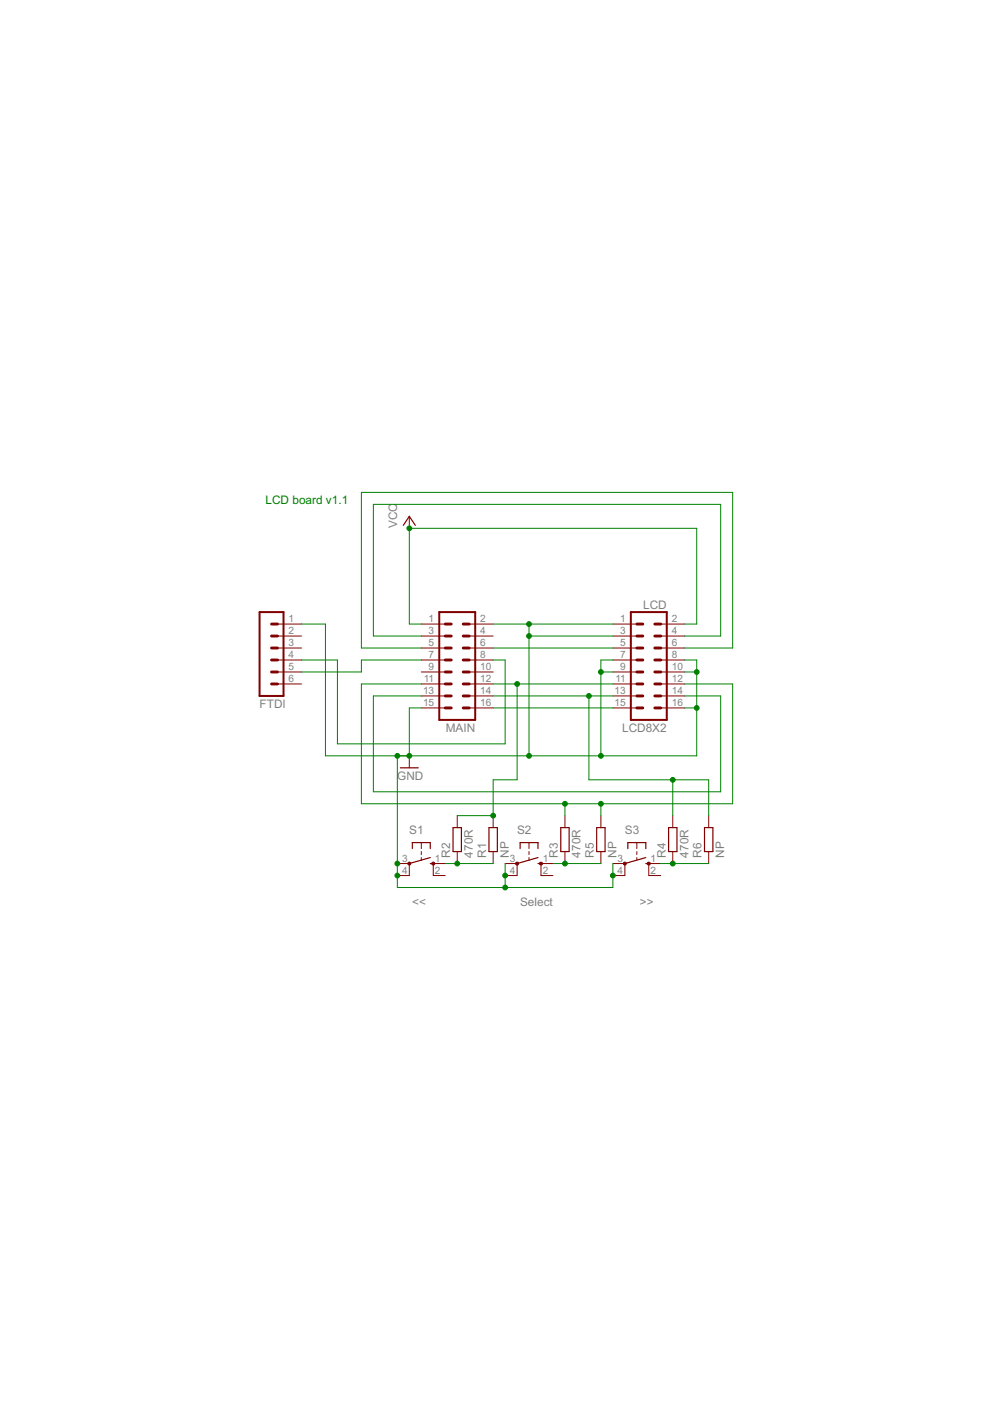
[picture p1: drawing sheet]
<?xml version="1.0" encoding="utf-8"?>
<!DOCTYPE eagle SYSTEM "eagle.dtd">
<eagle version="6.6.0">
<drawing>
<settings>
<setting alwaysvectorfont="no"/>
<setting verticaltext="up"/>
</settings>
<grid distance="0.1" unitdist="inch" unit="inch" style="lines" multiple="1" display="no" altdistance="0.01" altunitdist="inch" altunit="inch"/>
<schematic xreflabel="%F%N/%S.%C%R" xrefpart="/%S.%C%R">
<libraries>
<library name="con-lstb">
<symbols>
<symbol name="MA08-2">
<wire x1="3.81" y1="-10.16" x2="-3.81" y2="-10.16" width="0.4064" layer="94"/>
<wire x1="1.27" y1="-2.54" x2="2.54" y2="-2.54" width="0.6096" layer="94"/>
<wire x1="1.27" y1="-5.08" x2="2.54" y2="-5.08" width="0.6096" layer="94"/>
<wire x1="1.27" y1="-7.62" x2="2.54" y2="-7.62" width="0.6096" layer="94"/>
<wire x1="-2.54" y1="-2.54" x2="-1.27" y2="-2.54" width="0.6096" layer="94"/>
<wire x1="-2.54" y1="-5.08" x2="-1.27" y2="-5.08" width="0.6096" layer="94"/>
<wire x1="-2.54" y1="-7.62" x2="-1.27" y2="-7.62" width="0.6096" layer="94"/>
<wire x1="1.27" y1="2.54" x2="2.54" y2="2.54" width="0.6096" layer="94"/>
<wire x1="1.27" y1="0" x2="2.54" y2="0" width="0.6096" layer="94"/>
<wire x1="-2.54" y1="2.54" x2="-1.27" y2="2.54" width="0.6096" layer="94"/>
<wire x1="-2.54" y1="0" x2="-1.27" y2="0" width="0.6096" layer="94"/>
<wire x1="1.27" y1="10.16" x2="2.54" y2="10.16" width="0.6096" layer="94"/>
<wire x1="1.27" y1="7.62" x2="2.54" y2="7.62" width="0.6096" layer="94"/>
<wire x1="1.27" y1="5.08" x2="2.54" y2="5.08" width="0.6096" layer="94"/>
<wire x1="-2.54" y1="10.16" x2="-1.27" y2="10.16" width="0.6096" layer="94"/>
<wire x1="-2.54" y1="7.62" x2="-1.27" y2="7.62" width="0.6096" layer="94"/>
<wire x1="-2.54" y1="5.08" x2="-1.27" y2="5.08" width="0.6096" layer="94"/>
<wire x1="-3.81" y1="12.7" x2="-3.81" y2="-10.16" width="0.4064" layer="94"/>
<wire x1="3.81" y1="-10.16" x2="3.81" y2="12.7" width="0.4064" layer="94"/>
<wire x1="-3.81" y1="12.7" x2="3.81" y2="12.7" width="0.4064" layer="94"/>
<text x="-3.81" y="-12.7" size="1.778" layer="96">&gt;VALUE</text>
<text x="-3.81" y="13.462" size="1.778" layer="95">&gt;NAME</text>
<pin name="1" x="7.62" y="-7.62" visible="pad" length="middle" direction="pas" swaplevel="1" rot="R180"/>
<pin name="3" x="7.62" y="-5.08" visible="pad" length="middle" direction="pas" swaplevel="1" rot="R180"/>
<pin name="5" x="7.62" y="-2.54" visible="pad" length="middle" direction="pas" swaplevel="1" rot="R180"/>
<pin name="2" x="-7.62" y="-7.62" visible="pad" length="middle" direction="pas" swaplevel="1"/>
<pin name="4" x="-7.62" y="-5.08" visible="pad" length="middle" direction="pas" swaplevel="1"/>
<pin name="6" x="-7.62" y="-2.54" visible="pad" length="middle" direction="pas" swaplevel="1"/>
<pin name="7" x="7.62" y="0" visible="pad" length="middle" direction="pas" swaplevel="1" rot="R180"/>
<pin name="9" x="7.62" y="2.54" visible="pad" length="middle" direction="pas" swaplevel="1" rot="R180"/>
<pin name="8" x="-7.62" y="0" visible="pad" length="middle" direction="pas" swaplevel="1"/>
<pin name="10" x="-7.62" y="2.54" visible="pad" length="middle" direction="pas" swaplevel="1"/>
<pin name="11" x="7.62" y="5.08" visible="pad" length="middle" direction="pas" swaplevel="1" rot="R180"/>
<pin name="13" x="7.62" y="7.62" visible="pad" length="middle" direction="pas" swaplevel="1" rot="R180"/>
<pin name="15" x="7.62" y="10.16" visible="pad" length="middle" direction="pas" swaplevel="1" rot="R180"/>
<pin name="12" x="-7.62" y="5.08" visible="pad" length="middle" direction="pas" swaplevel="1"/>
<pin name="14" x="-7.62" y="7.62" visible="pad" length="middle" direction="pas" swaplevel="1"/>
<pin name="16" x="-7.62" y="10.16" visible="pad" length="middle" direction="pas" swaplevel="1"/>
</symbol>
<symbol name="MA06-1">
<wire x1="3.81" y1="-10.16" x2="-1.27" y2="-10.16" width="0.4064" layer="94"/>
<wire x1="1.27" y1="-2.54" x2="2.54" y2="-2.54" width="0.6096" layer="94"/>
<wire x1="1.27" y1="-5.08" x2="2.54" y2="-5.08" width="0.6096" layer="94"/>
<wire x1="1.27" y1="-7.62" x2="2.54" y2="-7.62" width="0.6096" layer="94"/>
<wire x1="1.27" y1="2.54" x2="2.54" y2="2.54" width="0.6096" layer="94"/>
<wire x1="1.27" y1="0" x2="2.54" y2="0" width="0.6096" layer="94"/>
<wire x1="1.27" y1="5.08" x2="2.54" y2="5.08" width="0.6096" layer="94"/>
<wire x1="-1.27" y1="7.62" x2="-1.27" y2="-10.16" width="0.4064" layer="94"/>
<wire x1="3.81" y1="-10.16" x2="3.81" y2="7.62" width="0.4064" layer="94"/>
<wire x1="-1.27" y1="7.62" x2="3.81" y2="7.62" width="0.4064" layer="94"/>
<text x="-1.27" y="-12.7" size="1.778" layer="96">&gt;VALUE</text>
<text x="-1.27" y="8.382" size="1.778" layer="95">&gt;NAME</text>
<pin name="1" x="7.62" y="-7.62" visible="pad" length="middle" direction="pas" swaplevel="1" rot="R180"/>
<pin name="2" x="7.62" y="-5.08" visible="pad" length="middle" direction="pas" swaplevel="1" rot="R180"/>
<pin name="3" x="7.62" y="-2.54" visible="pad" length="middle" direction="pas" swaplevel="1" rot="R180"/>
<pin name="4" x="7.62" y="0" visible="pad" length="middle" direction="pas" swaplevel="1" rot="R180"/>
<pin name="5" x="7.62" y="2.54" visible="pad" length="middle" direction="pas" swaplevel="1" rot="R180"/>
<pin name="6" x="7.62" y="5.08" visible="pad" length="middle" direction="pas" swaplevel="1" rot="R180"/>
</symbol>
</symbols>
<devicesets>
<deviceset name="MA08-2" prefix="SV" uservalue="yes">
<gates>
<gate name="G$1" symbol="MA08-2" x="0" y="0"/>
</gates>
<devices>
<device name="" package="MA08-2">
<connects>
<connect gate="G$1" pin="1" pad="1"/>
<connect gate="G$1" pin="10" pad="10"/>
<connect gate="G$1" pin="11" pad="11"/>
<connect gate="G$1" pin="12" pad="12"/>
<connect gate="G$1" pin="13" pad="13"/>
<connect gate="G$1" pin="14" pad="14"/>
<connect gate="G$1" pin="15" pad="15"/>
<connect gate="G$1" pin="16" pad="16"/>
<connect gate="G$1" pin="2" pad="2"/>
<connect gate="G$1" pin="3" pad="3"/>
<connect gate="G$1" pin="4" pad="4"/>
<connect gate="G$1" pin="5" pad="5"/>
<connect gate="G$1" pin="6" pad="6"/>
<connect gate="G$1" pin="7" pad="7"/>
<connect gate="G$1" pin="8" pad="8"/>
<connect gate="G$1" pin="9" pad="9"/>
</connects>
<technologies>
<technology name="">
<attribute name="MF" value="" constant="no"/>
<attribute name="MPN" value="" constant="no"/>
<attribute name="OC_FARNELL" value="unknown" constant="no"/>
<attribute name="OC_NEWARK" value="unknown" constant="no"/>
</technology>
</technologies>
</device>
</devices>
</deviceset>
<deviceset name="MA06-1" prefix="SV" uservalue="yes">
<gates>
<gate name="1" symbol="MA06-1" x="0" y="0"/>
</gates>
<devices>
<device name="" package="MA06-1">
<connects>
<connect gate="1" pin="1" pad="1"/>
<connect gate="1" pin="2" pad="2"/>
<connect gate="1" pin="3" pad="3"/>
<connect gate="1" pin="4" pad="4"/>
<connect gate="1" pin="5" pad="5"/>
<connect gate="1" pin="6" pad="6"/>
</connects>
<technologies>
<technology name="">
<attribute name="MF" value="" constant="no"/>
<attribute name="MPN" value="" constant="no"/>
<attribute name="OC_FARNELL" value="unknown" constant="no"/>
<attribute name="OC_NEWARK" value="unknown" constant="no"/>
</technology>
</technologies>
</device>
</devices>
</deviceset>
</devicesets>
</library>
<library name="supply1">
<symbols>
<symbol name="VCC">
<wire x1="1.27" y1="-1.905" x2="0" y2="0" width="0.254" layer="94"/>
<wire x1="0" y1="0" x2="-1.27" y2="-1.905" width="0.254" layer="94"/>
<text x="-2.54" y="-2.54" size="1.778" layer="96" rot="R90">&gt;VALUE</text>
<pin name="VCC" x="0" y="-2.54" visible="off" length="short" direction="sup" rot="R90"/>
</symbol>
<symbol name="GND">
<wire x1="-1.905" y1="0" x2="1.905" y2="0" width="0.254" layer="94"/>
<text x="-2.54" y="-2.54" size="1.778" layer="96">&gt;VALUE</text>
<pin name="GND" x="0" y="2.54" visible="off" length="short" direction="sup" rot="R270"/>
</symbol>
</symbols>
<devicesets>
<deviceset name="VCC" prefix="P+">
<gates>
<gate name="VCC" symbol="VCC" x="0" y="0"/>
</gates>
<devices>
<device name="">
<technologies>
<technology name=""/>
</technologies>
</device>
</devices>
</deviceset>
<deviceset name="GND" prefix="GND">
<gates>
<gate name="1" symbol="GND" x="0" y="0"/>
</gates>
<devices>
<device name="">
<technologies>
<technology name=""/>
</technologies>
</device>
</devices>
</deviceset>
</devicesets>
</library>
<library name="switch-omron">
<symbols>
<symbol name="TS2">
<wire x1="0" y1="1.905" x2="0" y2="2.54" width="0.254" layer="94"/>
<wire x1="-4.445" y1="1.905" x2="-3.175" y2="1.905" width="0.254" layer="94"/>
<wire x1="-4.445" y1="-1.905" x2="-3.175" y2="-1.905" width="0.254" layer="94"/>
<wire x1="-4.445" y1="1.905" x2="-4.445" y2="0" width="0.254" layer="94"/>
<wire x1="-4.445" y1="0" x2="-4.445" y2="-1.905" width="0.254" layer="94"/>
<wire x1="-2.54" y1="0" x2="-1.905" y2="0" width="0.1524" layer="94"/>
<wire x1="-1.27" y1="0" x2="-0.635" y2="0" width="0.1524" layer="94"/>
<wire x1="-4.445" y1="0" x2="-3.175" y2="0" width="0.1524" layer="94"/>
<wire x1="2.54" y1="2.54" x2="0" y2="2.54" width="0.1524" layer="94"/>
<wire x1="2.54" y1="-2.54" x2="0" y2="-2.54" width="0.1524" layer="94"/>
<wire x1="0" y1="-2.54" x2="-1.27" y2="1.905" width="0.254" layer="94"/>
<circle x="0" y="-2.54" radius="0.127" width="0.4064" layer="94"/>
<circle x="0" y="2.54" radius="0.127" width="0.4064" layer="94"/>
<text x="-6.35" y="-2.54" size="1.778" layer="95" rot="R90">&gt;NAME</text>
<text x="-3.81" y="3.175" size="1.778" layer="96" rot="R90">&gt;VALUE</text>
<pin name="P" x="0" y="-5.08" visible="pad" length="short" direction="pas" swaplevel="2" rot="R90"/>
<pin name="S" x="0" y="5.08" visible="pad" length="short" direction="pas" swaplevel="1" rot="R270"/>
<pin name="S1" x="2.54" y="5.08" visible="pad" length="short" direction="pas" swaplevel="1" rot="R270"/>
<pin name="P1" x="2.54" y="-5.08" visible="pad" length="short" direction="pas" swaplevel="2" rot="R90"/>
</symbol>
</symbols>
<devicesets>
<deviceset name="10-XX" prefix="S" uservalue="yes">
<gates>
<gate name="1" symbol="TS2" x="0" y="0"/>
</gates>
<devices>
<device name="" package="B3F-10XX">
<connects>
<connect gate="1" pin="P" pad="3"/>
<connect gate="1" pin="P1" pad="4"/>
<connect gate="1" pin="S" pad="1"/>
<connect gate="1" pin="S1" pad="2"/>
</connects>
<technologies>
<technology name="">
<attribute name="MF" value="" constant="no"/>
<attribute name="MPN" value="B3F-1000" constant="no"/>
<attribute name="OC_FARNELL" value="176432" constant="no"/>
<attribute name="OC_NEWARK" value="36M3542" constant="no"/>
</technology>
</technologies>
</device>
</devices>
</deviceset>
</devicesets>
</library>
<library name="resistor">
<symbols>
<symbol name="R-EU">
<wire x1="-2.54" y1="-0.889" x2="2.54" y2="-0.889" width="0.254" layer="94"/>
<wire x1="2.54" y1="0.889" x2="-2.54" y2="0.889" width="0.254" layer="94"/>
<wire x1="2.54" y1="-0.889" x2="2.54" y2="0.889" width="0.254" layer="94"/>
<wire x1="-2.54" y1="-0.889" x2="-2.54" y2="0.889" width="0.254" layer="94"/>
<text x="-3.81" y="1.4986" size="1.778" layer="95">&gt;NAME</text>
<text x="-3.81" y="-3.302" size="1.778" layer="96">&gt;VALUE</text>
<pin name="2" x="5.08" y="0" visible="off" length="short" direction="pas" swaplevel="1" rot="R180"/>
<pin name="1" x="-5.08" y="0" visible="off" length="short" direction="pas" swaplevel="1"/>
</symbol>
</symbols>
<devicesets>
<deviceset name="R-EU_" prefix="R" uservalue="yes">
<gates>
<gate name="G$1" symbol="R-EU" x="0" y="0"/>
</gates>
<devices>
<device name="R0402" package="R0402">
<connects>
<connect gate="G$1" pin="1" pad="1"/>
<connect gate="G$1" pin="2" pad="2"/>
</connects>
<technologies>
<technology name=""/>
</technologies>
</device>
<device name="R0603" package="R0603">
<connects>
<connect gate="G$1" pin="1" pad="1"/>
<connect gate="G$1" pin="2" pad="2"/>
</connects>
<technologies>
<technology name=""/>
</technologies>
</device>
<device name="R0805" package="R0805">
<connects>
<connect gate="G$1" pin="1" pad="1"/>
<connect gate="G$1" pin="2" pad="2"/>
</connects>
<technologies>
<technology name=""/>
</technologies>
</device>
<device name="R0805W" package="R0805W">
<connects>
<connect gate="G$1" pin="1" pad="1"/>
<connect gate="G$1" pin="2" pad="2"/>
</connects>
<technologies>
<technology name=""/>
</technologies>
</device>
<device name="R1005" package="R1005">
<connects>
<connect gate="G$1" pin="1" pad="1"/>
<connect gate="G$1" pin="2" pad="2"/>
</connects>
<technologies>
<technology name=""/>
</technologies>
</device>
<device name="R1206" package="R1206">
<connects>
<connect gate="G$1" pin="1" pad="1"/>
<connect gate="G$1" pin="2" pad="2"/>
</connects>
<technologies>
<technology name=""/>
</technologies>
</device>
<device name="R1206W" package="R1206W">
<connects>
<connect gate="G$1" pin="1" pad="1"/>
<connect gate="G$1" pin="2" pad="2"/>
</connects>
<technologies>
<technology name=""/>
</technologies>
</device>
<device name="R1210" package="R1210">
<connects>
<connect gate="G$1" pin="1" pad="1"/>
<connect gate="G$1" pin="2" pad="2"/>
</connects>
<technologies>
<technology name=""/>
</technologies>
</device>
<device name="R1210W" package="R1210W">
<connects>
<connect gate="G$1" pin="1" pad="1"/>
<connect gate="G$1" pin="2" pad="2"/>
</connects>
<technologies>
<technology name=""/>
</technologies>
</device>
<device name="R2010" package="R2010">
<connects>
<connect gate="G$1" pin="1" pad="1"/>
<connect gate="G$1" pin="2" pad="2"/>
</connects>
<technologies>
<technology name=""/>
</technologies>
</device>
<device name="R2010W" package="R2010W">
<connects>
<connect gate="G$1" pin="1" pad="1"/>
<connect gate="G$1" pin="2" pad="2"/>
</connects>
<technologies>
<technology name=""/>
</technologies>
</device>
<device name="R2012" package="R2012">
<connects>
<connect gate="G$1" pin="1" pad="1"/>
<connect gate="G$1" pin="2" pad="2"/>
</connects>
<technologies>
<technology name=""/>
</technologies>
</device>
<device name="R2012W" package="R2012W">
<connects>
<connect gate="G$1" pin="1" pad="1"/>
<connect gate="G$1" pin="2" pad="2"/>
</connects>
<technologies>
<technology name=""/>
</technologies>
</device>
<device name="R2512" package="R2512">
<connects>
<connect gate="G$1" pin="1" pad="1"/>
<connect gate="G$1" pin="2" pad="2"/>
</connects>
<technologies>
<technology name=""/>
</technologies>
</device>
<device name="R2512W" package="R2512W">
<connects>
<connect gate="G$1" pin="1" pad="1"/>
<connect gate="G$1" pin="2" pad="2"/>
</connects>
<technologies>
<technology name=""/>
</technologies>
</device>
<device name="R3216" package="R3216">
<connects>
<connect gate="G$1" pin="1" pad="1"/>
<connect gate="G$1" pin="2" pad="2"/>
</connects>
<technologies>
<technology name=""/>
</technologies>
</device>
<device name="R3216W" package="R3216W">
<connects>
<connect gate="G$1" pin="1" pad="1"/>
<connect gate="G$1" pin="2" pad="2"/>
</connects>
<technologies>
<technology name=""/>
</technologies>
</device>
<device name="R3225" package="R3225">
<connects>
<connect gate="G$1" pin="1" pad="1"/>
<connect gate="G$1" pin="2" pad="2"/>
</connects>
<technologies>
<technology name=""/>
</technologies>
</device>
<device name="R3225W" package="R3225W">
<connects>
<connect gate="G$1" pin="1" pad="1"/>
<connect gate="G$1" pin="2" pad="2"/>
</connects>
<technologies>
<technology name=""/>
</technologies>
</device>
<device name="R5025" package="R5025">
<connects>
<connect gate="G$1" pin="1" pad="1"/>
<connect gate="G$1" pin="2" pad="2"/>
</connects>
<technologies>
<technology name=""/>
</technologies>
</device>
<device name="R5025W" package="R5025W">
<connects>
<connect gate="G$1" pin="1" pad="1"/>
<connect gate="G$1" pin="2" pad="2"/>
</connects>
<technologies>
<technology name=""/>
</technologies>
</device>
<device name="R6332" package="R6332">
<connects>
<connect gate="G$1" pin="1" pad="1"/>
<connect gate="G$1" pin="2" pad="2"/>
</connects>
<technologies>
<technology name=""/>
</technologies>
</device>
<device name="R6332W" package="R6332W">
<connects>
<connect gate="G$1" pin="1" pad="1"/>
<connect gate="G$1" pin="2" pad="2"/>
</connects>
<technologies>
<technology name=""/>
</technologies>
</device>
<device name="M0805" package="M0805">
<connects>
<connect gate="G$1" pin="1" pad="1"/>
<connect gate="G$1" pin="2" pad="2"/>
</connects>
<technologies>
<technology name=""/>
</technologies>
</device>
<device name="M1206" package="M1206">
<connects>
<connect gate="G$1" pin="1" pad="1"/>
<connect gate="G$1" pin="2" pad="2"/>
</connects>
<technologies>
<technology name=""/>
</technologies>
</device>
<device name="M1406" package="M1406">
<connects>
<connect gate="G$1" pin="1" pad="1"/>
<connect gate="G$1" pin="2" pad="2"/>
</connects>
<technologies>
<technology name=""/>
</technologies>
</device>
<device name="M2012" package="M2012">
<connects>
<connect gate="G$1" pin="1" pad="1"/>
<connect gate="G$1" pin="2" pad="2"/>
</connects>
<technologies>
<technology name=""/>
</technologies>
</device>
<device name="M2309" package="M2309">
<connects>
<connect gate="G$1" pin="1" pad="1"/>
<connect gate="G$1" pin="2" pad="2"/>
</connects>
<technologies>
<technology name=""/>
</technologies>
</device>
<device name="M3216" package="M3216">
<connects>
<connect gate="G$1" pin="1" pad="1"/>
<connect gate="G$1" pin="2" pad="2"/>
</connects>
<technologies>
<technology name=""/>
</technologies>
</device>
<device name="M3516" package="M3516">
<connects>
<connect gate="G$1" pin="1" pad="1"/>
<connect gate="G$1" pin="2" pad="2"/>
</connects>
<technologies>
<technology name=""/>
</technologies>
</device>
<device name="M5923" package="M5923">
<connects>
<connect gate="G$1" pin="1" pad="1"/>
<connect gate="G$1" pin="2" pad="2"/>
</connects>
<technologies>
<technology name=""/>
</technologies>
</device>
<device name="0204/5" package="0204/5">
<connects>
<connect gate="G$1" pin="1" pad="1"/>
<connect gate="G$1" pin="2" pad="2"/>
</connects>
<technologies>
<technology name=""/>
</technologies>
</device>
<device name="0204/7" package="0204/7">
<connects>
<connect gate="G$1" pin="1" pad="1"/>
<connect gate="G$1" pin="2" pad="2"/>
</connects>
<technologies>
<technology name=""/>
</technologies>
</device>
<device name="0204/2V" package="0204V">
<connects>
<connect gate="G$1" pin="1" pad="1"/>
<connect gate="G$1" pin="2" pad="2"/>
</connects>
<technologies>
<technology name=""/>
</technologies>
</device>
<device name="0207/10" package="0207/10">
<connects>
<connect gate="G$1" pin="1" pad="1"/>
<connect gate="G$1" pin="2" pad="2"/>
</connects>
<technologies>
<technology name=""/>
</technologies>
</device>
<device name="0207/12" package="0207/12">
<connects>
<connect gate="G$1" pin="1" pad="1"/>
<connect gate="G$1" pin="2" pad="2"/>
</connects>
<technologies>
<technology name=""/>
</technologies>
</device>
<device name="0207/15" package="0207/15">
<connects>
<connect gate="G$1" pin="1" pad="1"/>
<connect gate="G$1" pin="2" pad="2"/>
</connects>
<technologies>
<technology name=""/>
</technologies>
</device>
<device name="0207/2V" package="0207/2V">
<connects>
<connect gate="G$1" pin="1" pad="1"/>
<connect gate="G$1" pin="2" pad="2"/>
</connects>
<technologies>
<technology name=""/>
</technologies>
</device>
<device name="0207/5V" package="0207/5V">
<connects>
<connect gate="G$1" pin="1" pad="1"/>
<connect gate="G$1" pin="2" pad="2"/>
</connects>
<technologies>
<technology name=""/>
</technologies>
</device>
<device name="0207/7" package="0207/7">
<connects>
<connect gate="G$1" pin="1" pad="1"/>
<connect gate="G$1" pin="2" pad="2"/>
</connects>
<technologies>
<technology name=""/>
</technologies>
</device>
<device name="0309/10" package="0309/10">
<connects>
<connect gate="G$1" pin="1" pad="1"/>
<connect gate="G$1" pin="2" pad="2"/>
</connects>
<technologies>
<technology name=""/>
</technologies>
</device>
<device name="0309/12" package="0309/12">
<connects>
<connect gate="G$1" pin="1" pad="1"/>
<connect gate="G$1" pin="2" pad="2"/>
</connects>
<technologies>
<technology name=""/>
</technologies>
</device>
<device name="0309/V" package="0309V">
<connects>
<connect gate="G$1" pin="1" pad="1"/>
<connect gate="G$1" pin="2" pad="2"/>
</connects>
<technologies>
<technology name=""/>
</technologies>
</device>
<device name="0411/12" package="0411/12">
<connects>
<connect gate="G$1" pin="1" pad="1"/>
<connect gate="G$1" pin="2" pad="2"/>
</connects>
<technologies>
<technology name=""/>
</technologies>
</device>
<device name="0411/15" package="0411/15">
<connects>
<connect gate="G$1" pin="1" pad="1"/>
<connect gate="G$1" pin="2" pad="2"/>
</connects>
<technologies>
<technology name=""/>
</technologies>
</device>
<device name="0411/3V" package="0411V">
<connects>
<connect gate="G$1" pin="1" pad="1"/>
<connect gate="G$1" pin="2" pad="2"/>
</connects>
<technologies>
<technology name=""/>
</technologies>
</device>
<device name="0414/15" package="0414/15">
<connects>
<connect gate="G$1" pin="1" pad="1"/>
<connect gate="G$1" pin="2" pad="2"/>
</connects>
<technologies>
<technology name=""/>
</technologies>
</device>
<device name="0414/5V" package="0414V">
<connects>
<connect gate="G$1" pin="1" pad="1"/>
<connect gate="G$1" pin="2" pad="2"/>
</connects>
<technologies>
<technology name=""/>
</technologies>
</device>
<device name="0617/17" package="0617/17">
<connects>
<connect gate="G$1" pin="1" pad="1"/>
<connect gate="G$1" pin="2" pad="2"/>
</connects>
<technologies>
<technology name=""/>
</technologies>
</device>
<device name="0617/22" package="0617/22">
<connects>
<connect gate="G$1" pin="1" pad="1"/>
<connect gate="G$1" pin="2" pad="2"/>
</connects>
<technologies>
<technology name=""/>
</technologies>
</device>
<device name="0617/5V" package="0617V">
<connects>
<connect gate="G$1" pin="1" pad="1"/>
<connect gate="G$1" pin="2" pad="2"/>
</connects>
<technologies>
<technology name=""/>
</technologies>
</device>
<device name="0922/22" package="0922/22">
<connects>
<connect gate="G$1" pin="1" pad="1"/>
<connect gate="G$1" pin="2" pad="2"/>
</connects>
<technologies>
<technology name=""/>
</technologies>
</device>
<device name="0613/5V" package="P0613V">
<connects>
<connect gate="G$1" pin="1" pad="1"/>
<connect gate="G$1" pin="2" pad="2"/>
</connects>
<technologies>
<technology name=""/>
</technologies>
</device>
<device name="0613/15" package="P0613/15">
<connects>
<connect gate="G$1" pin="1" pad="1"/>
<connect gate="G$1" pin="2" pad="2"/>
</connects>
<technologies>
<technology name=""/>
</technologies>
</device>
<device name="0817/22" package="P0817/22">
<connects>
<connect gate="G$1" pin="1" pad="1"/>
<connect gate="G$1" pin="2" pad="2"/>
</connects>
<technologies>
<technology name=""/>
</technologies>
</device>
<device name="0817/7V" package="P0817V">
<connects>
<connect gate="G$1" pin="1" pad="1"/>
<connect gate="G$1" pin="2" pad="2"/>
</connects>
<technologies>
<technology name=""/>
</technologies>
</device>
<device name="V234/12" package="V234/12">
<connects>
<connect gate="G$1" pin="1" pad="1"/>
<connect gate="G$1" pin="2" pad="2"/>
</connects>
<technologies>
<technology name=""/>
</technologies>
</device>
<device name="V235/17" package="V235/17">
<connects>
<connect gate="G$1" pin="1" pad="1"/>
<connect gate="G$1" pin="2" pad="2"/>
</connects>
<technologies>
<technology name=""/>
</technologies>
</device>
<device name="V526-0" package="V526-0">
<connects>
<connect gate="G$1" pin="1" pad="1"/>
<connect gate="G$1" pin="2" pad="2"/>
</connects>
<technologies>
<technology name=""/>
</technologies>
</device>
<device name="MELF0102R" package="MINI_MELF-0102R">
<connects>
<connect gate="G$1" pin="1" pad="1"/>
<connect gate="G$1" pin="2" pad="2"/>
</connects>
<technologies>
<technology name=""/>
</technologies>
</device>
<device name="MELF0102W" package="MINI_MELF-0102W">
<connects>
<connect gate="G$1" pin="1" pad="1"/>
<connect gate="G$1" pin="2" pad="2"/>
</connects>
<technologies>
<technology name=""/>
</technologies>
</device>
<device name="MELF0204R" package="MINI_MELF-0204R">
<connects>
<connect gate="G$1" pin="1" pad="1"/>
<connect gate="G$1" pin="2" pad="2"/>
</connects>
<technologies>
<technology name=""/>
</technologies>
</device>
<device name="MELF0204W" package="MINI_MELF-0204W">
<connects>
<connect gate="G$1" pin="1" pad="1"/>
<connect gate="G$1" pin="2" pad="2"/>
</connects>
<technologies>
<technology name=""/>
</technologies>
</device>
<device name="MELF0207R" package="MINI_MELF-0207R">
<connects>
<connect gate="G$1" pin="1" pad="1"/>
<connect gate="G$1" pin="2" pad="2"/>
</connects>
<technologies>
<technology name=""/>
</technologies>
</device>
<device name="MELF0207W" package="MINI_MELF-0207W">
<connects>
<connect gate="G$1" pin="1" pad="1"/>
<connect gate="G$1" pin="2" pad="2"/>
</connects>
<technologies>
<technology name=""/>
</technologies>
</device>
<device name="0922V" package="0922V">
<connects>
<connect gate="G$1" pin="1" pad="1"/>
<connect gate="G$1" pin="2" pad="2"/>
</connects>
<technologies>
<technology name=""/>
</technologies>
</device>
<device name="RDH/15" package="RDH/15">
<connects>
<connect gate="G$1" pin="1" pad="1"/>
<connect gate="G$1" pin="2" pad="2"/>
</connects>
<technologies>
<technology name=""/>
</technologies>
</device>
<device name="MELF0102AX" package="MINI_MELF-0102AX">
<connects>
<connect gate="G$1" pin="1" pad="1"/>
<connect gate="G$1" pin="2" pad="2"/>
</connects>
<technologies>
<technology name=""/>
</technologies>
</device>
</devices>
</deviceset>
</devicesets>
</library>
</libraries>
<attributes>
</attributes>
<variantdefs>
</variantdefs>
<classes>
<class number="0" name="default" width="0" drill="0">
</class>
</classes>
<parts>
<part name="MAIN" library="con-lstb" deviceset="MA08-2" device=""/>
<part name="LCD8X2" library="con-lstb" deviceset="MA08-2" device="" value="LCD"/>
<part name="FTDI" library="con-lstb" deviceset="MA06-1" device=""/>
<part name="P+1" library="supply1" deviceset="VCC" device=""/>
<part name="GND1" library="supply1" deviceset="GND" device=""/>
<part name="S1" library="switch-omron" deviceset="10-XX" device="" value="&lt;&lt;"/>
<part name="S2" library="switch-omron" deviceset="10-XX" device="" value="Select"/>
<part name="S3" library="switch-omron" deviceset="10-XX" device="" value="&gt;&gt;"/>
<part name="R2" library="resistor" deviceset="R-EU_" device="R0805" value="470R"/>
<part name="R3" library="resistor" deviceset="R-EU_" device="R0805" value="470R"/>
<part name="R4" library="resistor" deviceset="R-EU_" device="R0805" value="470R"/>
<part name="R1" library="resistor" deviceset="R-EU_" device="0204/7" value="NP"/>
<part name="R5" library="resistor" deviceset="R-EU_" device="0204/7" value="NP"/>
<part name="R6" library="resistor" deviceset="R-EU_" device="0204/7" value="NP"/>
</parts>
<sheets>
<sheet>
<plain>
<text x="-22.86" y="91.44" size="1.778" layer="91">LCD board v1.1</text>
</plain>
<instances>
<instance part="MAIN" gate="G$1" x="17.78" y="58.42" rot="R180"/>
<instance part="LCD8X2" gate="G$1" x="58.42" y="58.42" rot="R180"/>
<instance part="FTDI" gate="1" x="-22.86" y="58.42" rot="MR180"/>
<instance part="P+1" gate="VCC" x="7.62" y="88.9"/>
<instance part="GND1" gate="1" x="7.62" y="35.56"/>
<instance part="S1" gate="1" x="10.16" y="15.24" smashed="yes" rot="R270">
<attribute name="NAME" x="7.62" y="21.59" size="1.778" layer="95"/>
<attribute name="VALUE" x="8.255" y="6.35" size="1.778" layer="96"/>
</instance>
<instance part="S2" gate="1" x="33.02" y="15.24" smashed="yes" rot="R270">
<attribute name="NAME" x="30.48" y="21.59" size="1.778" layer="95"/>
<attribute name="VALUE" x="31.115" y="6.35" size="1.778" layer="96"/>
</instance>
<instance part="S3" gate="1" x="55.88" y="15.24" smashed="yes" rot="R270">
<attribute name="NAME" x="53.34" y="21.59" size="1.778" layer="95"/>
<attribute name="VALUE" x="56.515" y="6.35" size="1.778" layer="96"/>
</instance>
<instance part="R2" gate="G$1" x="17.78" y="20.32" rot="R90"/>
<instance part="R3" gate="G$1" x="40.64" y="20.32" rot="R90"/>
<instance part="R4" gate="G$1" x="63.5" y="20.32" rot="R90"/>
<instance part="R1" gate="G$1" x="25.4" y="20.32" rot="R90"/>
<instance part="R5" gate="G$1" x="48.26" y="20.32" rot="R90"/>
<instance part="R6" gate="G$1" x="71.12" y="20.32" rot="R90"/>
</instances>
<busses>
</busses>
<nets>
<net name="N$2" class="0">
<segment>
<pinref part="MAIN" gate="G$1" pin="16"/>
<pinref part="LCD8X2" gate="G$1" pin="15"/>
<wire x1="25.4" y1="48.26" x2="50.8" y2="48.26" width="0.1524" layer="91"/>
</segment>
</net>
<net name="N$3" class="0">
<segment>
<pinref part="MAIN" gate="G$1" pin="14"/>
<pinref part="LCD8X2" gate="G$1" pin="13"/>
<wire x1="25.4" y1="50.8" x2="45.72" y2="50.8" width="0.1524" layer="91"/>
<wire x1="45.72" y1="50.8" x2="50.8" y2="50.8" width="0.1524" layer="91"/>
<wire x1="45.72" y1="50.8" x2="45.72" y2="33.02" width="0.1524" layer="91"/>
<junction x="45.72" y="50.8"/>
<pinref part="R4" gate="G$1" pin="2"/>
<wire x1="45.72" y1="33.02" x2="63.5" y2="33.02" width="0.1524" layer="91"/>
<wire x1="63.5" y1="33.02" x2="63.5" y2="25.4" width="0.1524" layer="91"/>
<pinref part="R6" gate="G$1" pin="2"/>
<wire x1="71.12" y1="25.4" x2="71.12" y2="33.02" width="0.1524" layer="91"/>
<wire x1="71.12" y1="33.02" x2="63.5" y2="33.02" width="0.1524" layer="91"/>
<junction x="63.5" y="33.02"/>
</segment>
</net>
<net name="N$4" class="0">
<segment>
<pinref part="MAIN" gate="G$1" pin="12"/>
<pinref part="LCD8X2" gate="G$1" pin="11"/>
<wire x1="25.4" y1="53.34" x2="30.48" y2="53.34" width="0.1524" layer="91"/>
<wire x1="30.48" y1="53.34" x2="50.8" y2="53.34" width="0.1524" layer="91"/>
<wire x1="30.48" y1="53.34" x2="30.48" y2="33.02" width="0.1524" layer="91"/>
<junction x="30.48" y="53.34"/>
<wire x1="30.48" y1="33.02" x2="25.4" y2="33.02" width="0.1524" layer="91"/>
<pinref part="R1" gate="G$1" pin="2"/>
<wire x1="25.4" y1="25.4" x2="25.4" y2="33.02" width="0.1524" layer="91"/>
<pinref part="R2" gate="G$1" pin="2"/>
<wire x1="17.78" y1="25.4" x2="25.4" y2="25.4" width="0.1524" layer="91"/>
<junction x="25.4" y="25.4"/>
</segment>
</net>
<net name="VCC" class="0">
<segment>
<pinref part="MAIN" gate="G$1" pin="1"/>
<wire x1="10.16" y1="66.04" x2="7.62" y2="66.04" width="0.1524" layer="91"/>
<wire x1="7.62" y1="66.04" x2="7.62" y2="86.36" width="0.1524" layer="91"/>
<pinref part="P+1" gate="VCC" pin="VCC"/>
<pinref part="LCD8X2" gate="G$1" pin="2"/>
<wire x1="66.04" y1="66.04" x2="68.58" y2="66.04" width="0.1524" layer="91"/>
<wire x1="68.58" y1="66.04" x2="68.58" y2="86.36" width="0.1524" layer="91"/>
<junction x="7.62" y="86.36"/>
<wire x1="68.58" y1="86.36" x2="7.62" y2="86.36" width="0.1524" layer="91"/>
</segment>
</net>
<net name="GND" class="0">
<segment>
<pinref part="MAIN" gate="G$1" pin="2"/>
<wire x1="25.4" y1="66.04" x2="33.02" y2="66.04" width="0.1524" layer="91"/>
<wire x1="33.02" y1="66.04" x2="33.02" y2="63.5" width="0.1524" layer="91"/>
<wire x1="33.02" y1="63.5" x2="33.02" y2="38.1" width="0.1524" layer="91"/>
<wire x1="33.02" y1="38.1" x2="5.08" y2="38.1" width="0.1524" layer="91"/>
<wire x1="7.62" y1="38.1" x2="7.62" y2="48.26" width="0.1524" layer="91"/>
<pinref part="MAIN" gate="G$1" pin="15"/>
<wire x1="7.62" y1="48.26" x2="10.16" y2="48.26" width="0.1524" layer="91"/>
<pinref part="GND1" gate="1" pin="GND"/>
<junction x="7.62" y="38.1"/>
<pinref part="LCD8X2" gate="G$1" pin="16"/>
<wire x1="66.04" y1="48.26" x2="68.58" y2="48.26" width="0.1524" layer="91"/>
<wire x1="68.58" y1="48.26" x2="68.58" y2="38.1" width="0.1524" layer="91"/>
<wire x1="68.58" y1="38.1" x2="48.26" y2="38.1" width="0.1524" layer="91"/>
<junction x="33.02" y="38.1"/>
<pinref part="LCD8X2" gate="G$1" pin="1"/>
<wire x1="48.26" y1="38.1" x2="33.02" y2="38.1" width="0.1524" layer="91"/>
<wire x1="50.8" y1="66.04" x2="33.02" y2="66.04" width="0.1524" layer="91"/>
<junction x="33.02" y="66.04"/>
<pinref part="LCD8X2" gate="G$1" pin="9"/>
<wire x1="50.8" y1="55.88" x2="48.26" y2="55.88" width="0.1524" layer="91"/>
<wire x1="48.26" y1="55.88" x2="48.26" y2="58.42" width="0.1524" layer="91"/>
<pinref part="LCD8X2" gate="G$1" pin="7"/>
<wire x1="48.26" y1="58.42" x2="50.8" y2="58.42" width="0.1524" layer="91"/>
<wire x1="48.26" y1="55.88" x2="48.26" y2="38.1" width="0.1524" layer="91"/>
<junction x="48.26" y="55.88"/>
<junction x="48.26" y="38.1"/>
<pinref part="LCD8X2" gate="G$1" pin="10"/>
<wire x1="66.04" y1="55.88" x2="68.58" y2="55.88" width="0.1524" layer="91"/>
<wire x1="68.58" y1="55.88" x2="68.58" y2="58.42" width="0.1524" layer="91"/>
<pinref part="LCD8X2" gate="G$1" pin="8"/>
<wire x1="68.58" y1="58.42" x2="66.04" y2="58.42" width="0.1524" layer="91"/>
<wire x1="68.58" y1="55.88" x2="68.58" y2="48.26" width="0.1524" layer="91"/>
<junction x="68.58" y="55.88"/>
<junction x="68.58" y="48.26"/>
<wire x1="-10.16" y1="66.04" x2="-10.16" y2="38.1" width="0.1524" layer="91"/>
<wire x1="-10.16" y1="38.1" x2="5.08" y2="38.1" width="0.1524" layer="91"/>
<pinref part="FTDI" gate="1" pin="1"/>
<wire x1="5.08" y1="38.1" x2="7.62" y2="38.1" width="0.1524" layer="91"/>
<wire x1="-15.24" y1="66.04" x2="-10.16" y2="66.04" width="0.1524" layer="91"/>
<pinref part="S1" gate="1" pin="P1"/>
<pinref part="S1" gate="1" pin="P"/>
<wire x1="5.08" y1="12.7" x2="5.08" y2="15.24" width="0.1524" layer="91"/>
<wire x1="5.08" y1="15.24" x2="5.08" y2="38.1" width="0.1524" layer="91"/>
<junction x="5.08" y="15.24"/>
<junction x="5.08" y="38.1"/>
<wire x1="5.08" y1="12.7" x2="5.08" y2="10.16" width="0.1524" layer="91"/>
<junction x="5.08" y="12.7"/>
<pinref part="S2" gate="1" pin="P1"/>
<wire x1="5.08" y1="10.16" x2="27.94" y2="10.16" width="0.1524" layer="91"/>
<wire x1="27.94" y1="10.16" x2="27.94" y2="12.7" width="0.1524" layer="91"/>
<wire x1="27.94" y1="10.16" x2="50.8" y2="10.16" width="0.1524" layer="91"/>
<junction x="27.94" y="10.16"/>
<pinref part="S3" gate="1" pin="P1"/>
<wire x1="50.8" y1="10.16" x2="50.8" y2="12.7" width="0.1524" layer="91"/>
<pinref part="S2" gate="1" pin="P"/>
<wire x1="27.94" y1="12.7" x2="27.94" y2="15.24" width="0.1524" layer="91"/>
<junction x="27.94" y="12.7"/>
<pinref part="S3" gate="1" pin="P"/>
<wire x1="50.8" y1="12.7" x2="50.8" y2="15.24" width="0.1524" layer="91"/>
<junction x="50.8" y="12.7"/>
<pinref part="LCD8X2" gate="G$1" pin="3"/>
<wire x1="33.02" y1="63.5" x2="50.8" y2="63.5" width="0.1524" layer="91"/>
<junction x="33.02" y="63.5"/>
</segment>
</net>
<net name="N$6" class="0">
<segment>
<pinref part="MAIN" gate="G$1" pin="13"/>
<wire x1="10.16" y1="50.8" x2="0" y2="50.8" width="0.1524" layer="91"/>
<wire x1="0" y1="50.8" x2="0" y2="30.48" width="0.1524" layer="91"/>
<wire x1="0" y1="30.48" x2="73.66" y2="30.48" width="0.1524" layer="91"/>
<wire x1="73.66" y1="30.48" x2="73.66" y2="50.8" width="0.1524" layer="91"/>
<pinref part="LCD8X2" gate="G$1" pin="14"/>
<wire x1="73.66" y1="50.8" x2="66.04" y2="50.8" width="0.1524" layer="91"/>
</segment>
</net>
<net name="N$8" class="0">
<segment>
<pinref part="LCD8X2" gate="G$1" pin="12"/>
<wire x1="66.04" y1="53.34" x2="76.2" y2="53.34" width="0.1524" layer="91"/>
<wire x1="76.2" y1="53.34" x2="76.2" y2="27.94" width="0.1524" layer="91"/>
<wire x1="76.2" y1="27.94" x2="48.26" y2="27.94" width="0.1524" layer="91"/>
<wire x1="48.26" y1="27.94" x2="40.64" y2="27.94" width="0.1524" layer="91"/>
<wire x1="40.64" y1="27.94" x2="-2.54" y2="27.94" width="0.1524" layer="91"/>
<wire x1="-2.54" y1="27.94" x2="-2.54" y2="53.34" width="0.1524" layer="91"/>
<pinref part="MAIN" gate="G$1" pin="11"/>
<wire x1="-2.54" y1="53.34" x2="10.16" y2="53.34" width="0.1524" layer="91"/>
<pinref part="R3" gate="G$1" pin="2"/>
<wire x1="40.64" y1="25.4" x2="40.64" y2="27.94" width="0.1524" layer="91"/>
<junction x="40.64" y="27.94"/>
<pinref part="R5" gate="G$1" pin="2"/>
<wire x1="48.26" y1="25.4" x2="48.26" y2="27.94" width="0.1524" layer="91"/>
<junction x="48.26" y="27.94"/>
</segment>
</net>
<net name="N$9" class="0">
<segment>
<pinref part="LCD8X2" gate="G$1" pin="5"/>
<pinref part="MAIN" gate="G$1" pin="6"/>
<wire x1="50.8" y1="60.96" x2="25.4" y2="60.96" width="0.1524" layer="91"/>
</segment>
</net>
<net name="N$10" class="0">
<segment>
<wire x1="-2.54" y1="60.96" x2="-2.54" y2="93.98" width="0.1524" layer="91"/>
<wire x1="-2.54" y1="93.98" x2="76.2" y2="93.98" width="0.1524" layer="91"/>
<wire x1="76.2" y1="93.98" x2="76.2" y2="60.96" width="0.1524" layer="91"/>
<pinref part="LCD8X2" gate="G$1" pin="6"/>
<wire x1="76.2" y1="60.96" x2="66.04" y2="60.96" width="0.1524" layer="91"/>
<pinref part="MAIN" gate="G$1" pin="5"/>
<wire x1="-2.54" y1="60.96" x2="10.16" y2="60.96" width="0.1524" layer="91"/>
</segment>
</net>
<net name="N$11" class="0">
<segment>
<pinref part="LCD8X2" gate="G$1" pin="4"/>
<wire x1="66.04" y1="63.5" x2="73.66" y2="63.5" width="0.1524" layer="91"/>
<wire x1="73.66" y1="63.5" x2="73.66" y2="91.44" width="0.1524" layer="91"/>
<wire x1="73.66" y1="91.44" x2="0" y2="91.44" width="0.1524" layer="91"/>
<wire x1="0" y1="91.44" x2="0" y2="63.5" width="0.1524" layer="91"/>
<pinref part="MAIN" gate="G$1" pin="3"/>
<wire x1="0" y1="63.5" x2="10.16" y2="63.5" width="0.1524" layer="91"/>
</segment>
</net>
<net name="N$12" class="0">
<segment>
<wire x1="27.94" y1="58.42" x2="27.94" y2="40.64" width="0.1524" layer="91"/>
<wire x1="27.94" y1="40.64" x2="-7.62" y2="40.64" width="0.1524" layer="91"/>
<wire x1="-7.62" y1="40.64" x2="-7.62" y2="58.42" width="0.1524" layer="91"/>
<pinref part="FTDI" gate="1" pin="4"/>
<wire x1="-15.24" y1="58.42" x2="-7.62" y2="58.42" width="0.1524" layer="91"/>
<pinref part="MAIN" gate="G$1" pin="8"/>
<wire x1="25.4" y1="58.42" x2="27.94" y2="58.42" width="0.1524" layer="91"/>
</segment>
</net>
<net name="N$1" class="0">
<segment>
<pinref part="MAIN" gate="G$1" pin="7"/>
<wire x1="10.16" y1="58.42" x2="-2.54" y2="58.42" width="0.1524" layer="91"/>
<wire x1="-2.54" y1="58.42" x2="-2.54" y2="55.88" width="0.1524" layer="91"/>
<pinref part="FTDI" gate="1" pin="5"/>
<wire x1="-2.54" y1="55.88" x2="-15.24" y2="55.88" width="0.1524" layer="91"/>
</segment>
</net>
<net name="N$13" class="0">
<segment>
<pinref part="S1" gate="1" pin="S"/>
<pinref part="R2" gate="G$1" pin="1"/>
<wire x1="15.24" y1="15.24" x2="17.78" y2="15.24" width="0.1524" layer="91"/>
<pinref part="R1" gate="G$1" pin="1"/>
<wire x1="17.78" y1="15.24" x2="25.4" y2="15.24" width="0.1524" layer="91"/>
<junction x="17.78" y="15.24"/>
</segment>
</net>
<net name="N$14" class="0">
<segment>
<pinref part="S2" gate="1" pin="S"/>
<pinref part="R3" gate="G$1" pin="1"/>
<wire x1="38.1" y1="15.24" x2="40.64" y2="15.24" width="0.1524" layer="91"/>
<pinref part="R5" gate="G$1" pin="1"/>
<wire x1="48.26" y1="15.24" x2="40.64" y2="15.24" width="0.1524" layer="91"/>
<junction x="40.64" y="15.24"/>
</segment>
</net>
<net name="N$15" class="0">
<segment>
<pinref part="S3" gate="1" pin="S"/>
<pinref part="R4" gate="G$1" pin="1"/>
<wire x1="60.96" y1="15.24" x2="63.5" y2="15.24" width="0.1524" layer="91"/>
<pinref part="R6" gate="G$1" pin="1"/>
<wire x1="63.5" y1="15.24" x2="71.12" y2="15.24" width="0.1524" layer="91"/>
<junction x="63.5" y="15.24"/>
</segment>
</net>
</nets>
</sheet>
</sheets>
</schematic>
</drawing>
</eagle>
